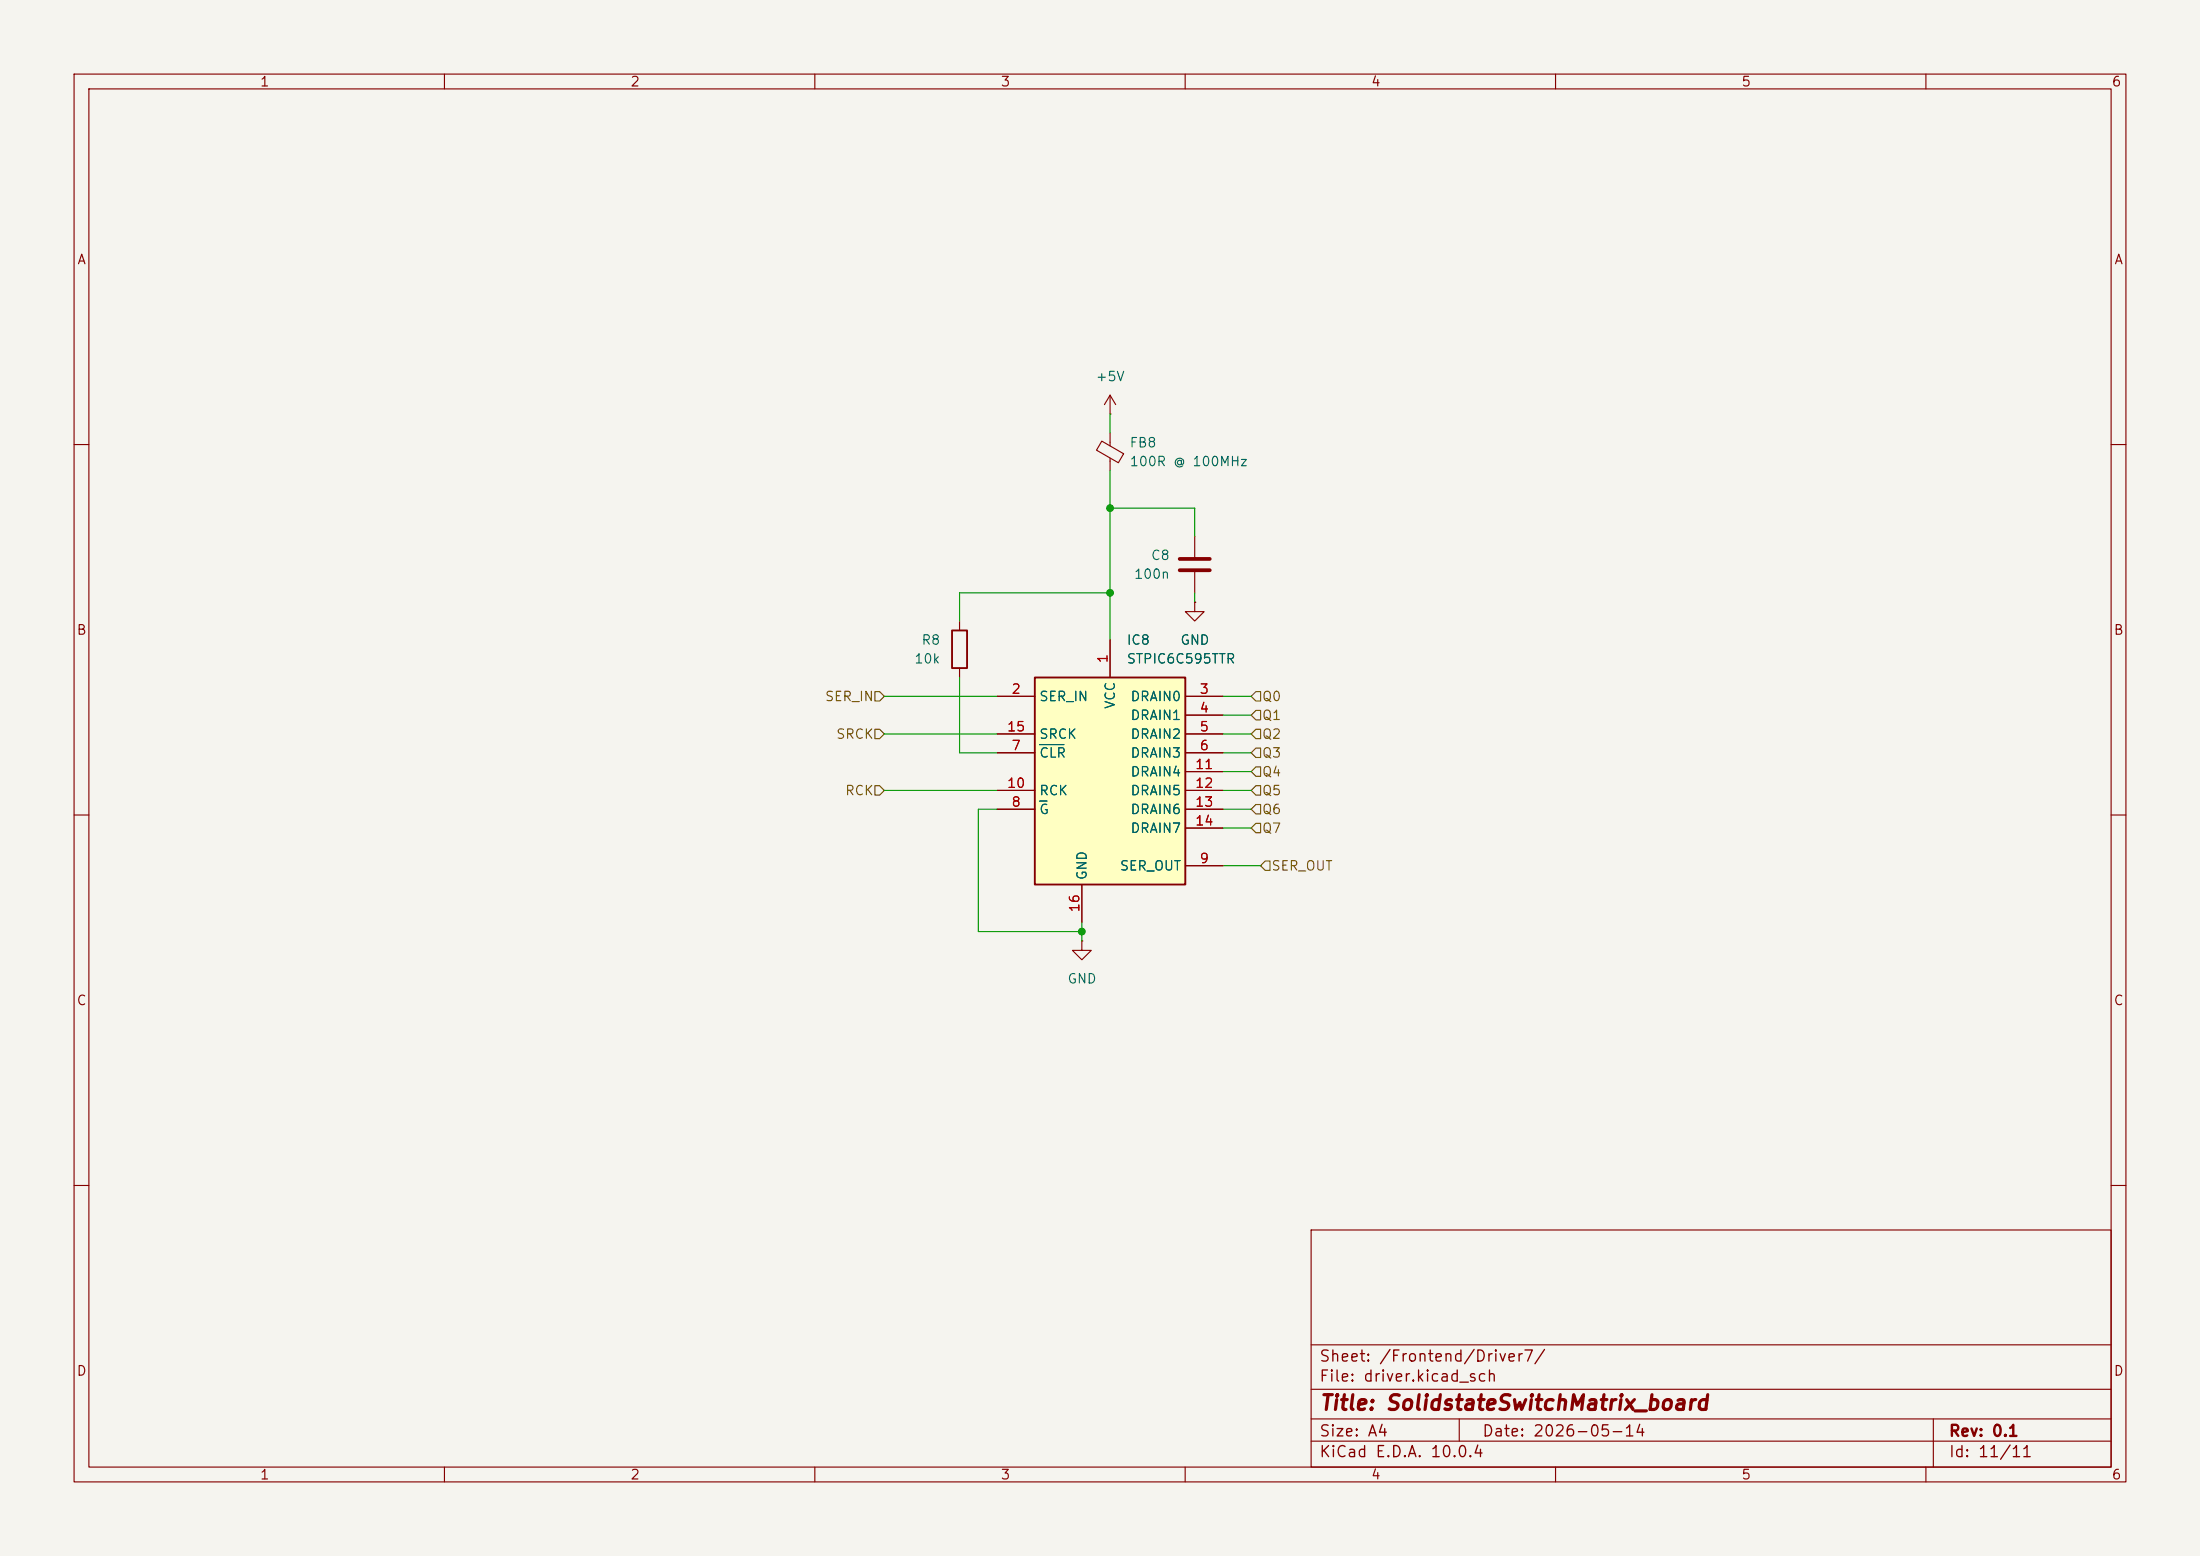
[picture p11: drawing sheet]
<svg xmlns="http://www.w3.org/2000/svg" width="297mm" height="210mm" viewBox="0 0 297 210" stroke-linecap="round" stroke-linejoin="round" font-family="sans-serif">
<path d="M0 0h297v210h-297z" fill="#f5f4ef" stroke="#f5f4ef" stroke-width=".14"/>
<g fill="none" stroke="#840000" stroke-width=".15">
<path d="M10 10h277v190h-277zM12 12h273v186h-273zM60 10v2M110 10v2M160 10v2M210 10v2M260 10v2M148.7 59.5l3 1.7-.7 1.3-3-1.7zM149.9 55.9h.1M149.9 53.3l-.8 1.3M149.9 53.3l.7 1.3M149.9 53.3v2.6"/>
<path d="M149.9 58.4v1.8M10 60h2M149.9 61.8v1.7M161.3 72.4v2.8M161.3 77.2v2.8M285 60h2M129.5 83.8v1.3M129.5 90.2v1.2M161.3 81.3v1.3h1.3l-1.3 1.2-1.3-1.2h1.3M161.3 81.3h.1M10 110h2M285 110h2"/>
<path d="M10 160h2M177 166h108v32h-108zM285 160h2M60 198v2M110 198v2M160 198v2M177 194.5h108M177 191.5h108M177 187.5h108M177 181.5h108M197 191.5v3M210 198v2"/>
<path d="M260 198v2M261 191.5v6.5"/>
</g>
<path d="M128.5 85.1h2.1v5.1h-2.1z" fill="none" stroke="#840000" stroke-width=".25"/>
<path d="M159.3 77h4M159.3 75.4h4" fill="none" stroke="#840000" stroke-width=".51"/>
<path d="M139.7 91.4h20.3v28h-20.3z" fill="#ffffc2"/>
<path d="M139.7 91.4h20.3v28h-20.3z" fill="none" stroke="#840000" stroke-width=".25"/>
<g fill="none" stroke="#840000" stroke-width=".15">
<path d="M134.6 94h5.1M134.6 99.1h5.1M149.9 86.4v5M160 94h5.1M160 96.5h5.1M160 99.1h5.1M161.3 81.3h.1M134.6 101.6h5.1M134.6 109.2h5.1M134.6 106.7h5.1M146 119.4v5.1M160 101.6h5.1"/>
<path d="M160 109.2h5.1M160 116.8h5.1M160 106.7h5.1M160 104.1h5.1M160 111.8h5.1M146 127v1.3h1.3l-1.3 1.2-1.2-1.2h1.2M146 127h.1"/>
</g>
<path d="M140.3 100.5h3.3M140.3 108.1h1.1" fill="none" stroke="#006464" stroke-width=".15"/>
<path d="M118.1 98.4h.6l.7 .7-.7 .6h-.6zM118.1 93.3h.6l.7 .7-.7 .6h-.6zM169.5 93.3h.7v1.3h-.7l-.6-.6zM169.5 95.9h.7v1.3h-.7l-.6-.7zM169.5 98.4h.7v1.3h-.7l-.6-.6zM118.1 106h.6l.7 .7-.7 .6h-.6zM169.5 111.1h.7v1.3h-.7l-.6-.6zM169.5 103.5h.7v1.3h-.7l-.6-.7zM169.5 101h.7v1.2h-.7l-.6-.6zM169.5 108.6h.7v1.3h-.7l-.6-.7zM169.5 106h.7v1.3h-.7l-.6-.6zM170.8 116.2h.6v1.3h-.6l-.6-.7z" fill="none" stroke="#725600" stroke-width=".15"/>
<g fill="none" stroke="#009600" stroke-width=".15">
<path d="M149.9 55.9v2.5M149.9 68.6h11.4v3.8M149.9 63.5v22.9M119.4 94h15.2M119.4 99.1h15.2M129.5 91.4v10.2h5.1M149.9 80h-20.4v3.8M161.3 80v1.3M165.1 94h3.8M165.1 96.5h3.8M165.1 99.1h3.8M119.4 106.7h15.2"/>
<path d="M134.6 109.2h-2.5v16.5h13.9M165.1 106.7h3.8M165.1 111.8h3.8M165.1 109.2h3.8M165.1 116.8h5.1M165.1 101.6h3.8M165.1 104.1h3.8M146 124.5v2.5"/>
</g>
<g fill="#009600" stroke="#009600" stroke-width=".14">
<circle cx="149.9" cy="68.6" r=".46"/>
<circle cx="149.9" cy="80" r=".46"/>
<circle cx="146" cy="125.7" r=".46"/>
</g>
<text font-size="2" fill="#840000" x="178" y="190.8">Title: SolidstateSwitchMatrix_board</text>
<g font-size="1.5" fill="#840000">
<text x="178" y="184.2">Sheet: /Frontend/Driver7/</text>
<text x="178" y="186.9">File: driver.kicad_sch</text>
<text x="178" y="197.1">KiCad E.D.A. 10.0.4</text>
<text x="178" y="194.3">Size: A4</text>
<text x="200" y="194.3">Date: 2026-05-14</text>
<text x="263" y="194.3">Rev: 0.1</text>
<text x="263" y="197.1">Id: 11/11</text>
</g>
<g font-size="1.3" fill="#840000">
<text x="35" y="12">1</text>
<text x="85" y="12">2</text>
<text x="135" y="12">3</text>
<text x="185" y="12">4</text>
<text x="235" y="12">5</text>
<text x="285" y="12">6</text>
<text x="10.3" y="36">A</text>
<text x="285.3" y="36">A</text>
<text x="10.3" y="86">B</text>
<text x="285.3" y="86">B</text>
<text x="10.3" y="136">C</text>
<text x="285.3" y="136">C</text>
<text x="10.3" y="186">D</text>
<text x="285.3" y="186">D</text>
<text x="35" y="200">1</text>
<text x="85" y="200">2</text>
<text x="135" y="200">3</text>
<text x="185" y="200">4</text>
<text x="235" y="200">5</text>
<text x="285" y="200">6</text>
</g>
<g font-size="1.3" fill="#006464">
<text x="147.8" y="51.8">+5V</text>
<text x="152.4" y="60.7">FB8</text>
<text x="152.4" y="63.2">100R @ 100MHz</text>
<text x="155.3" y="75.9">C8</text>
<text x="153" y="78.4">100n</text>
<text x="123.3" y="89.9">10k</text>
<text x="124.3" y="87.3">R8</text>
<text x="152" y="87.3">IC8</text>
<text x="152" y="89.9">STPIC6C595TTR</text>
<text x="159.3" y="87.3">GND</text>
<text x="140.2" y="95">SER_IN</text>
<text x="150.8" y="95.8" transform="rotate(-90 150.8 95.8)">VCC</text>
<text x="152.5" y="95">DRAIN0</text>
<text x="140.2" y="100">SRCK</text>
<text x="152.5" y="97.5">DRAIN1</text>
<text x="152.5" y="100">DRAIN2</text>
<text x="140.2" y="102.6">CLR</text>
<text x="140.2" y="107.7">RCK</text>
<text x="152.5" y="102.6">DRAIN3</text>
<text x="152.5" y="105.1">DRAIN4</text>
<text x="152.5" y="107.7">DRAIN5</text>
<text x="140.2" y="110.2">G</text>
<text x="152.5" y="110.2">DRAIN6</text>
<text x="152.5" y="112.7">DRAIN7</text>
<text x="147" y="118.9" transform="rotate(-90 147 118.9)">GND</text>
<text x="151.1" y="117.8">SER_OUT</text>
<text x="144" y="133.1">GND</text>
</g>
<g font-size="1.3" fill="#a90000">
<text x="149.8" y="89.6" transform="rotate(-90 149.8 89.6)">1</text>
<text x="136.5" y="94">2</text>
<text x="161.9" y="94">3</text>
<text x="135.8" y="99">15</text>
<text x="136.5" y="101.6">7</text>
<text x="161.9" y="96.5">4</text>
<text x="161.9" y="99">5</text>
<text x="161.9" y="101.6">6</text>
<text x="135.8" y="106.7">10</text>
<text x="161.2" y="104.1">11</text>
<text x="161.2" y="106.7">12</text>
<text x="136.5" y="109.2">8</text>
<text x="161.2" y="109.2">13</text>
<text x="161.2" y="111.7">14</text>
<text x="161.9" y="116.8">9</text>
<text x="146" y="123.2" transform="rotate(-90 146 123.2)">16</text>
</g>
<g font-size="1.3" fill="#725600">
<text x="111.3" y="95">SER_IN</text>
<text x="170.3" y="95">Q0</text>
<text x="112.8" y="100">SRCK</text>
<text x="170.3" y="97.5">Q1</text>
<text x="170.3" y="100">Q2</text>
<text x="114" y="107.7">RCK</text>
<text x="170.3" y="105.1">Q4</text>
<text x="170.3" y="102.6">Q3</text>
<text x="170.3" y="107.7">Q5</text>
<text x="170.3" y="112.7">Q7</text>
<text x="170.3" y="110.2">Q6</text>
<text x="171.6" y="117.8">SER_OUT</text>
</g>
</svg>
